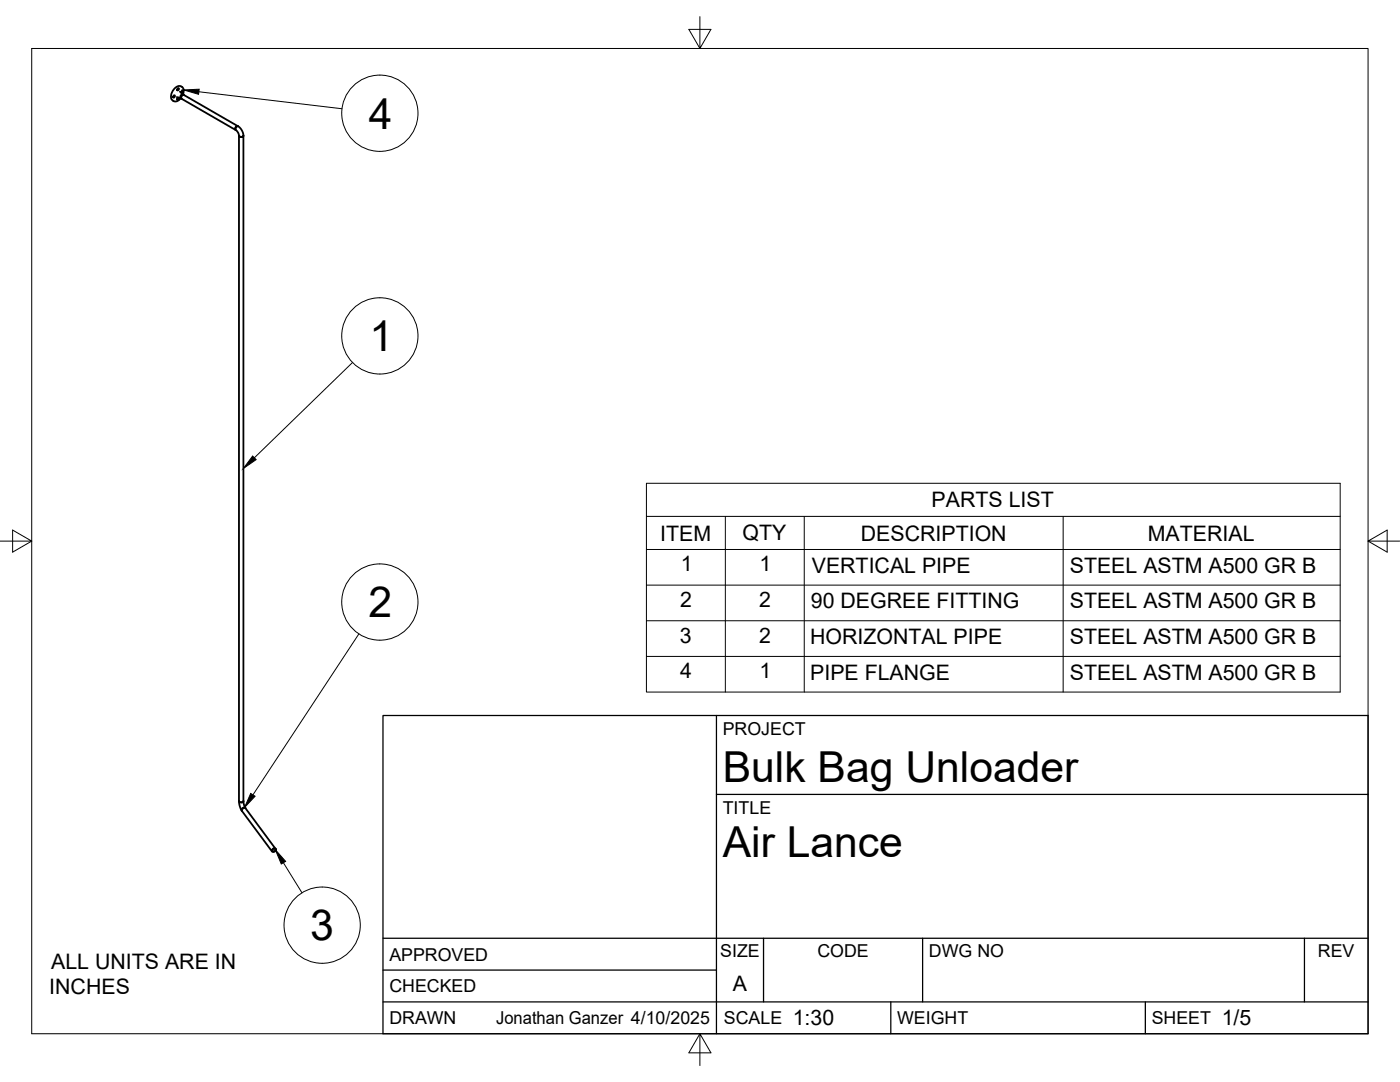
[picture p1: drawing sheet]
<svg xmlns="http://www.w3.org/2000/svg" width="279mm" height="216mm" viewBox="0 0 279 216" stroke-linecap="round" stroke-linejoin="round" font-family="sans-serif">
<!-- layer: Visible -->
<g fill="none" stroke="#000" stroke-width=".36">
<path d="M34.7 19l.2 .1-.3 .4zM35.3 19.4l.8 .2M35.5 17.6l.2 .1-.3 .3zM35.5 19.5l.2 .1-.3 .3zM35.9 18.3l.6 .5M36.1 19.6l.1 .1M36.2 19.7l10.8 6.2M36.4 18.1l.1 .1-.3 .3zM36.5 18.8l.2 .1-.3 .1-.2 .2v.5M36.5 18.8a1.03 1.03 0 0 0-.2-1.5 1.03 1.03 0 0 0-1.5 .4 1.73 1.73 0 0 0-.3 2.4 1.11 1.11 0 0 0 1.6-.5M36.5 18.8a.52 .52 0 0 0-.4 .8M36.7 18.9l10.8 6.3"/>
<path d="M36.7 18.9a.52 .52 0 0 0-.4 .8M47.1 26l.4 .4 .2 .7M47.3 25.2a1.89 1.89 0 0 1 1.3 1.9M47.3 25.2a.52 .52 0 0 0-.2 .8M47.3 25.2l-.2 .2-.1 .4M47.5 25.2h-.3l-.2 .3v.4M47.7 27.1l.3 .2 .5-.1M47.7 27.1v132.7a.52 .52 0 0 0 .9 0v-132.7M47.8 27.2l.6 .1M48.5 27.2l-.1 .1M48.6 27.1l-.1 .1M48.6 27.1l-.2 .2h-.3l-.4-.2"/>
<path d="M49 161.3a.46 .46 0 0 0-.6 0 .46 .46 0 0 0-.1 .5M49 161.2l-.4-1.3a.5 .5 0 0 1-.5 .2 .5 .5 0 0 1-.4-.2l.2 1 .4 .9M49 161.3l6 8.1M49 161.3a.48 .48 0 0 0-.5 0 .48 .48 0 0 0-.2 .5l6 8.1M54.5 169.4l.4-.1a.4 .4 0 0 1 0 .6 .4 .4 0 0 1-.7-.2z"/>
<circle cx="54.6" cy="169.6" r=".31"/>
</g>
<!-- layer: Border -->
<path d="M6.3 9.7h266.7v196.6h-266.7zM139.7 3.3v6.4l2.2-3.8h-4.4l2.2 3.8M0 108h6.3l-3.8-2.2v4.4l3.8-2.2M273 108l3.8 2.2v-4.4l-3.8 2.2h6.4M139.7 206.3l-2.2 3.8h4.4l-2.2-3.8v6.3" fill="none" stroke="#000" stroke-width=".2"/>
<!-- layer: Titleblock -->
<path d="M76.4 142.8h196.6v63.5h-196.6zM143 158.5h130M143 142.8v63.5M76.4 199.9h196.6M76.4 193.6h66.6M76.4 187.2h196.6M152.4 187.2v12.7M177.8 199.9v6.4M184.1 187.2v12.7M228.6 199.9v6.4M260.3 187.2v12.7" fill="none" stroke="#000" stroke-width=".25"/>
<!-- layer: Parts Lists -->
<path d="M129 96.4h138.5v41.7h-138.5zM129 103h138.5M129 109.6h138.5M129 116.8h138.5M144.8 103v35.1M160.5 103v35.1M212.2 103v35.1M129 123.9h138.5M129 131h138.5" fill="none" stroke="#000" stroke-width=".2"/>
<!-- layer: Balloons -->
<g fill="none" stroke="#000" stroke-width=".2">
<circle cx="75.8" cy="22.6" r="7.6"/>
<circle cx="75.8" cy="67" r="7.6"/>
<circle cx="75.8" cy="120.1" r="7.6"/>
<circle cx="64.3" cy="184.6" r="7.6"/>
</g>
<!-- layer: 0 -->
<path d="M36.7 17.9l3.1-.1-.2 1zM50.4 91l.7 .7-2.5 1.8zM50 158.3l.9 .6-2.1 2.2zM54.9 169.5l2.1 2.4-.9 .5z" fill="#000" stroke="#000" stroke-width=".2"/>
<path d="M39.7 18.3l28.5 3.4M70.3 72.3l-19.5 19.1M71.6 126.5l-21.1 32.1M56.6 172.1l3.7 6" fill="none" stroke="#000" stroke-width=".2"/>
<g font-size="8.5">
<text x="73.6" y="25.7">4</text>
<text x="73.7" y="70.1">1</text>
<text x="73.5" y="123.2">2</text>
<text x="144.3" y="156">Bulk Bag Unloader</text>
<text x="144.3" y="171">Air Lance</text>
<text x="61.9" y="187.6">3</text>
</g>
<g font-size="4.3">
<text x="185.9" y="101.3">PARTS LIST</text>
<text x="131.8" y="107.9">ITEM</text>
<text x="148.2" y="107.8">QTY</text>
<text x="171.8" y="107.9">DESCRIPTION</text>
<text x="229.1" y="107.9">MATERIAL</text>
<text x="135.8" y="114">1</text>
<text x="151.6" y="114">1</text>
<text x="162" y="114.3">VERTICAL PIPE</text>
<text x="213.5" y="114.3">STEEL ASTM A500 GR B</text>
<text x="135.7" y="121.1">2</text>
<text x="151.5" y="121.1">2</text>
<text x="161.8" y="121.4">90 DEGREE FITTING</text>
<text x="213.5" y="121.4">STEEL ASTM A500 GR B</text>
<text x="135.7" y="128.2">3</text>
<text x="151.5" y="128.2">2</text>
<text x="161.7" y="128.5">HORIZONTAL PIPE</text>
<text x="213.5" y="128.5">STEEL ASTM A500 GR B</text>
<text x="135.8" y="135.3">4</text>
<text x="151.6" y="135.3">1</text>
<text x="161.7" y="135.6">PIPE FLANGE</text>
<text x="213.5" y="135.6">STEEL ASTM A500 GR B</text>
<text x="10.2" y="193.3">ALL UNITS ARE IN</text>
<text x="146.3" y="197.7">A</text>
<text x="9.8" y="198.4">INCHES</text>
<text x="158.2" y="204.6">1:30</text>
<text x="243.8" y="204.6">1/5</text>
</g>
<g font-size="3.5">
<text x="144.3" y="146.6">PROJECT</text>
<text x="144.3" y="162.3">TITLE</text>
<text x="77.7" y="191.7">APPROVED</text>
<text x="143.7" y="191">SIZE</text>
<text x="163.1" y="191">CODE</text>
<text x="185.4" y="191">DWG NO</text>
<text x="263" y="191">REV</text>
<text x="77.7" y="198">CHECKED</text>
<text x="77.7" y="204.4">DRAWN</text>
<text x="99" y="204.4">Jonathan Ganzer 4/10/2025</text>
<text x="144.5" y="204.4">SCALE</text>
<text x="179" y="204.4">WEIGHT</text>
<text x="229.8" y="204.4">SHEET</text>
</g>
</svg>
